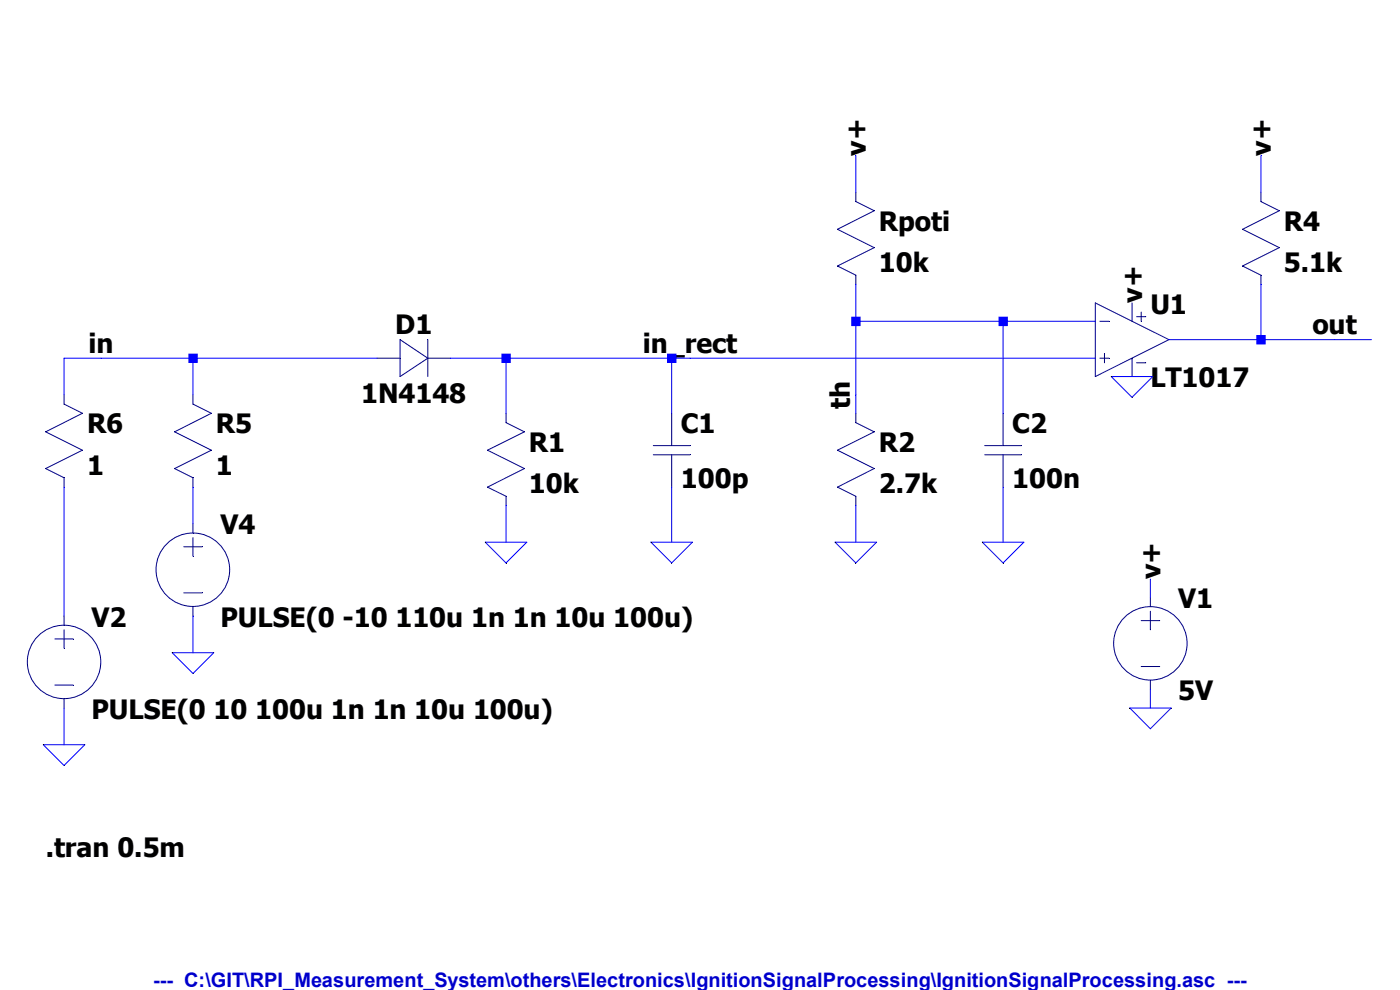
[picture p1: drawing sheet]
<svg xmlns="http://www.w3.org/2000/svg" width="297mm" height="210mm" viewBox="0 0 297 210" stroke-linecap="round" stroke-linejoin="round" font-family="sans-serif">
<path d="M90.8 72.1v7.8" fill="none" stroke="#00007f" stroke-width=".21"/>
<path d="M84.9 72.1v7.8" fill="none" stroke="#00007f" stroke-width=".21"/>
<path d="M84.9 72.1l5.9 3.9" fill="none" stroke="#00007f" stroke-width=".21"/>
<path d="M90.8 76l-5.9 3.9" fill="none" stroke="#00007f" stroke-width=".21"/>
<path d="M80 76h4.9" fill="none" stroke="#00007f" stroke-width=".21"/>
<path d="M90.8 76h4.8" fill="none" stroke="#00007f" stroke-width=".21"/>
<path d="M107.4 105.3v1.9" fill="none" stroke="#00007f" stroke-width=".21"/>
<path d="M103.4 103.3l4 2" fill="none" stroke="#00007f" stroke-width=".21"/>
<path d="M111.3 99.4l-7.9 3.9" fill="none" stroke="#00007f" stroke-width=".21"/>
<path d="M103.4 95.5l7.9 3.9" fill="none" stroke="#00007f" stroke-width=".21"/>
<path d="M111.3 91.6l-7.9 3.9" fill="none" stroke="#00007f" stroke-width=".21"/>
<path d="M107.4 87.7v2" fill="none" stroke="#00007f" stroke-width=".21"/>
<path d="M107.4 89.7l3.9 1.9" fill="none" stroke="#00007f" stroke-width=".21"/>
<path d="M232.4 64.3l15.6 7.8" fill="none" stroke="#00007f" stroke-width=".21"/>
<path d="M248 72.1l-15.6 7.8" fill="none" stroke="#00007f" stroke-width=".21"/>
<path d="M232.4 64.3v15.6" fill="none" stroke="#00007f" stroke-width=".21"/>
<path d="M233.3 68.2h2" fill="none" stroke="#00007f" stroke-width=".21"/>
<path d="M233.3 76h2" fill="none" stroke="#00007f" stroke-width=".21"/>
<path d="M234.3 75v2" fill="none" stroke="#00007f" stroke-width=".21"/>
<path d="M240.2 64.3v3.9" fill="none" stroke="#00007f" stroke-width=".21"/>
<path d="M240.2 76v3.9" fill="none" stroke="#00007f" stroke-width=".21"/>
<path d="M241.1 67.2h2" fill="none" stroke="#00007f" stroke-width=".21"/>
<path d="M242.1 66.2v2" fill="none" stroke="#00007f" stroke-width=".21"/>
<path d="M241.1 77h2" fill="none" stroke="#00007f" stroke-width=".21"/>
<path d="M181.6 105.3v1.9" fill="none" stroke="#00007f" stroke-width=".21"/>
<path d="M177.7 103.3l3.9 2" fill="none" stroke="#00007f" stroke-width=".21"/>
<path d="M185.5 99.4l-7.8 3.9" fill="none" stroke="#00007f" stroke-width=".21"/>
<path d="M177.7 95.5l7.8 3.9" fill="none" stroke="#00007f" stroke-width=".21"/>
<path d="M185.5 91.6l-7.8 3.9" fill="none" stroke="#00007f" stroke-width=".21"/>
<path d="M181.6 87.7v2" fill="none" stroke="#00007f" stroke-width=".21"/>
<path d="M181.6 89.7l3.9 1.9" fill="none" stroke="#00007f" stroke-width=".21"/>
<path d="M181.6 58.4v2" fill="none" stroke="#00007f" stroke-width=".21"/>
<path d="M177.7 56.4l3.9 2" fill="none" stroke="#00007f" stroke-width=".21"/>
<path d="M185.5 52.5l-7.8 3.9" fill="none" stroke="#00007f" stroke-width=".21"/>
<path d="M177.7 48.6l7.8 3.9" fill="none" stroke="#00007f" stroke-width=".21"/>
<path d="M185.5 44.7l-7.8 3.9" fill="none" stroke="#00007f" stroke-width=".21"/>
<path d="M181.6 40.8v2" fill="none" stroke="#00007f" stroke-width=".21"/>
<path d="M181.6 42.8l3.9 1.9" fill="none" stroke="#00007f" stroke-width=".21"/>
<path d="M242.1 131.7h3.9" fill="none" stroke="#00007f" stroke-width=".21"/>
<path d="M242.1 141.4h3.9" fill="none" stroke="#00007f" stroke-width=".21"/>
<path d="M244.1 129.7v3.9" fill="none" stroke="#00007f" stroke-width=".21"/>
<path d="M244.1 144.3v2" fill="none" stroke="#00007f" stroke-width=".21"/>
<path d="M244.1 126.7v2" fill="none" stroke="#00007f" stroke-width=".21"/>
<g fill="none" stroke="#00007f" stroke-width=".21">
<path d="M11.6 135.6h3.9"/>
<circle cx="244.1" cy="136.5" r="7.8"/>
</g>
<path d="M11.6 145.3h3.9" fill="none" stroke="#00007f" stroke-width=".21"/>
<path d="M13.6 133.6v3.9" fill="none" stroke="#00007f" stroke-width=".21"/>
<path d="M13.6 148.3v1.9" fill="none" stroke="#00007f" stroke-width=".21"/>
<path d="M13.6 130.7v1.9" fill="none" stroke="#00007f" stroke-width=".21"/>
<g fill="none" stroke="#00007f" stroke-width=".21">
<path d="M267.5 58.4v2"/>
<circle cx="13.6" cy="140.4" r="7.8"/>
</g>
<path d="M263.6 56.4l3.9 2" fill="none" stroke="#00007f" stroke-width=".21"/>
<path d="M271.4 52.5l-7.8 3.9" fill="none" stroke="#00007f" stroke-width=".21"/>
<path d="M263.6 48.6l7.8 3.9" fill="none" stroke="#00007f" stroke-width=".21"/>
<path d="M271.4 44.7l-7.8 3.9" fill="none" stroke="#00007f" stroke-width=".21"/>
<path d="M267.5 40.8v2" fill="none" stroke="#00007f" stroke-width=".21"/>
<path d="M267.5 42.8l3.9 1.9" fill="none" stroke="#00007f" stroke-width=".21"/>
<path d="M39 116h3.9" fill="none" stroke="#00007f" stroke-width=".21"/>
<path d="M39 125.8h3.9" fill="none" stroke="#00007f" stroke-width=".21"/>
<path d="M40.9 114v4" fill="none" stroke="#00007f" stroke-width=".21"/>
<path d="M40.9 128.7v2" fill="none" stroke="#00007f" stroke-width=".21"/>
<path d="M40.9 111.1v2" fill="none" stroke="#00007f" stroke-width=".21"/>
<g fill="none" stroke="#00007f" stroke-width=".21">
<path d="M40.9 101.3v2"/>
<circle cx="40.9" cy="120.9" r="7.8"/>
</g>
<path d="M37 99.4l3.9 1.9" fill="none" stroke="#00007f" stroke-width=".21"/>
<path d="M44.8 95.5l-7.8 3.9" fill="none" stroke="#00007f" stroke-width=".21"/>
<path d="M37 91.6l7.8 3.9" fill="none" stroke="#00007f" stroke-width=".21"/>
<path d="M44.8 87.7l-7.8 3.9" fill="none" stroke="#00007f" stroke-width=".21"/>
<path d="M40.9 83.8v1.9" fill="none" stroke="#00007f" stroke-width=".21"/>
<path d="M40.9 85.7l3.9 2" fill="none" stroke="#00007f" stroke-width=".21"/>
<path d="M13.6 101.3v2" fill="none" stroke="#00007f" stroke-width=".21"/>
<path d="M9.7 99.4l3.9 1.9" fill="none" stroke="#00007f" stroke-width=".21"/>
<path d="M17.5 95.5l-7.8 3.9" fill="none" stroke="#00007f" stroke-width=".21"/>
<path d="M9.7 91.6l7.8 3.9" fill="none" stroke="#00007f" stroke-width=".21"/>
<path d="M17.5 87.7l-7.8 3.9" fill="none" stroke="#00007f" stroke-width=".21"/>
<path d="M13.6 83.8v1.9" fill="none" stroke="#00007f" stroke-width=".21"/>
<path d="M13.6 85.7l3.9 2" fill="none" stroke="#00007f" stroke-width=".21"/>
<path d="M142.5 96.5v6.8" fill="none" stroke="#00007f" stroke-width=".21"/>
<path d="M142.5 87.7v6.8" fill="none" stroke="#00007f" stroke-width=".21"/>
<path d="M138.6 94.5h7.8" fill="none" stroke="#00007f" stroke-width=".21"/>
<path d="M138.6 96.5h7.8" fill="none" stroke="#00007f" stroke-width=".21"/>
<path d="M212.8 96.5v6.8" fill="none" stroke="#00007f" stroke-width=".21"/>
<path d="M212.8 87.7v6.8" fill="none" stroke="#00007f" stroke-width=".21"/>
<path d="M208.9 94.5h7.8" fill="none" stroke="#00007f" stroke-width=".21"/>
<path d="M208.9 96.5h7.8" fill="none" stroke="#00007f" stroke-width=".21"/>
<path d="M181.6 33v7.8M235.8 79.9h8.8l-4.4 4.4zM103 115h8.8l-4.4 4.4zM138.1 115h8.8l-4.4 4.4zM177.2 115h8.8l-4.4 4.4zM208.4 115h8.8l-4.4 4.4zM36.5 138.5h8.8l-4.4 4.4zM9.2 158h8.8l-4.4 4.4zM239.7 150.2h8.8l-4.4 4.4z" fill="none" stroke="#00f" stroke-width=".21"/>
<path d="M267.5 33v7.8" fill="none" stroke="#00f" stroke-width=".21"/>
<path d="M181.6 60.4v7.8" fill="none" stroke="#00f" stroke-width=".21"/>
<path d="M181.6 68.2h31.2" fill="none" stroke="#00f" stroke-width=".21"/>
<path d="M212.8 68.2h19.6" fill="none" stroke="#00f" stroke-width=".21"/>
<path d="M267.5 60.4v11.7" fill="none" stroke="#00f" stroke-width=".21"/>
<path d="M248 72.1h19.5" fill="none" stroke="#00f" stroke-width=".21"/>
<path d="M267.5 72.1h15.6" fill="none" stroke="#00f" stroke-width=".21"/>
<path d="M283.1 72.1h7.9" fill="none" stroke="#00f" stroke-width=".21"/>
<path d="M13.6 76h7.8" fill="none" stroke="#00f" stroke-width=".21"/>
<path d="M21.4 76h19.5" fill="none" stroke="#00f" stroke-width=".21"/>
<path d="M40.9 76h39.1" fill="none" stroke="#00f" stroke-width=".21"/>
<path d="M95.6 76h11.8" fill="none" stroke="#00f" stroke-width=".21"/>
<path d="M107.4 76h35.1" fill="none" stroke="#00f" stroke-width=".21"/>
<path d="M142.5 76h3.9" fill="none" stroke="#00f" stroke-width=".21"/>
<path d="M146.4 76h86" fill="none" stroke="#00f" stroke-width=".21"/>
<path d="M13.6 76v7.8" fill="none" stroke="#00f" stroke-width=".21"/>
<path d="M40.9 76v7.8" fill="none" stroke="#00f" stroke-width=".21"/>
<path d="M181.6 68.2v15.6" fill="none" stroke="#00f" stroke-width=".21"/>
<path d="M107.4 76v11.7" fill="none" stroke="#00f" stroke-width=".21"/>
<path d="M142.5 76v11.7" fill="none" stroke="#00f" stroke-width=".21"/>
<path d="M181.6 83.8v3.9" fill="none" stroke="#00f" stroke-width=".21"/>
<path d="M212.8 68.2v19.5" fill="none" stroke="#00f" stroke-width=".21"/>
<path d="M40.9 103.3v7.8" fill="none" stroke="#00f" stroke-width=".21"/>
<path d="M107.4 107.2v7.8" fill="none" stroke="#00f" stroke-width=".21"/>
<path d="M142.5 103.3v11.7" fill="none" stroke="#00f" stroke-width=".21"/>
<path d="M181.6 107.2v7.8" fill="none" stroke="#00f" stroke-width=".21"/>
<path d="M212.8 103.3v11.7" fill="none" stroke="#00f" stroke-width=".21"/>
<path d="M244.1 122.9v3.8" fill="none" stroke="#00f" stroke-width=".21"/>
<path d="M13.6 103.3v27.4" fill="none" stroke="#00f" stroke-width=".21"/>
<path d="M40.9 130.7v7.8" fill="none" stroke="#00f" stroke-width=".21"/>
<path d="M244.1 146.3v3.9" fill="none" stroke="#00f" stroke-width=".21"/>
<path d="M13.6 150.2v7.8" fill="none" stroke="#00f" stroke-width=".21"/>
<path d="M40 75h2v2h-2zM106.4 75h2v2h-2zM141.5 75h2v2h-2zM180.6 67.2h2v2h-2zM211.8 67.2h2v2h-2zM266.5 71.1h2v2h-2z" fill-rule="evenodd" fill="#00f"/>
<g font-size="5.6">
<text x="183.7" y="33" transform="rotate(-90 183.7 33)">v+</text>
<text x="269.6" y="33" transform="rotate(-90 269.6 33)">v+</text>
<text x="186.4" y="48.9">Rpoti</text>
<text x="272.4" y="48.9">R4</text>
<text x="186.4" y="57.7">10k</text>
<text x="272.4" y="57.7">5.1k</text>
<text x="242.3" y="64.3" transform="rotate(-90 242.3 64.3)">v+</text>
<text x="83.9" y="70.9">D1</text>
<text x="244.1" y="66.5">U1</text>
<text x="278.4" y="70.9">out</text>
<text x="18.8" y="74.8">in</text>
<text x="136.4" y="74.8">in_rect</text>
<text x="244.1" y="82.1">LT1017</text>
<text x="76.6" y="85.5">1N4148</text>
<text x="180.3" y="86.7" transform="rotate(-90 180.3 86.7)">th</text>
<text x="18.5" y="91.9">R6</text>
<text x="45.8" y="91.9">R5</text>
<text x="112.2" y="95.8">R1</text>
<text x="144.4" y="91.9">C1</text>
<text x="186.4" y="95.8">R2</text>
<text x="214.8" y="91.9">C2</text>
<text x="18.5" y="100.7">1</text>
<text x="45.8" y="100.7">1</text>
<text x="112.2" y="104.6">10k</text>
<text x="144.4" y="103.6">100p</text>
<text x="186.4" y="104.6">2.7k</text>
<text x="214.8" y="103.6">100n</text>
<text x="46.8" y="113.4">V4</text>
<text x="246.2" y="122.9" transform="rotate(-90 246.2 122.9)">v+</text>
<text x="249.9" y="129">V1</text>
<text x="19.4" y="132.9">V2</text>
<text x="46.8" y="132.9">PULSE(0 -10 110u 1n 1n 10u 100u)</text>
<text x="249.9" y="148.5">5V</text>
<text x="19.4" y="152.4">PULSE(0 10 100u 1n 1n 10u 100u)</text>
<text x="9.7" y="181.7">.tran 0.5m</text>
</g>
<text font-size="4.2" fill="#0000c8" x="32.5" y="209.3">--- C:\GIT\RPI_Measurement_System\others\Electronics\IgnitionSignalProcessing\IgnitionSignalProcessing.asc ---</text>
</svg>
